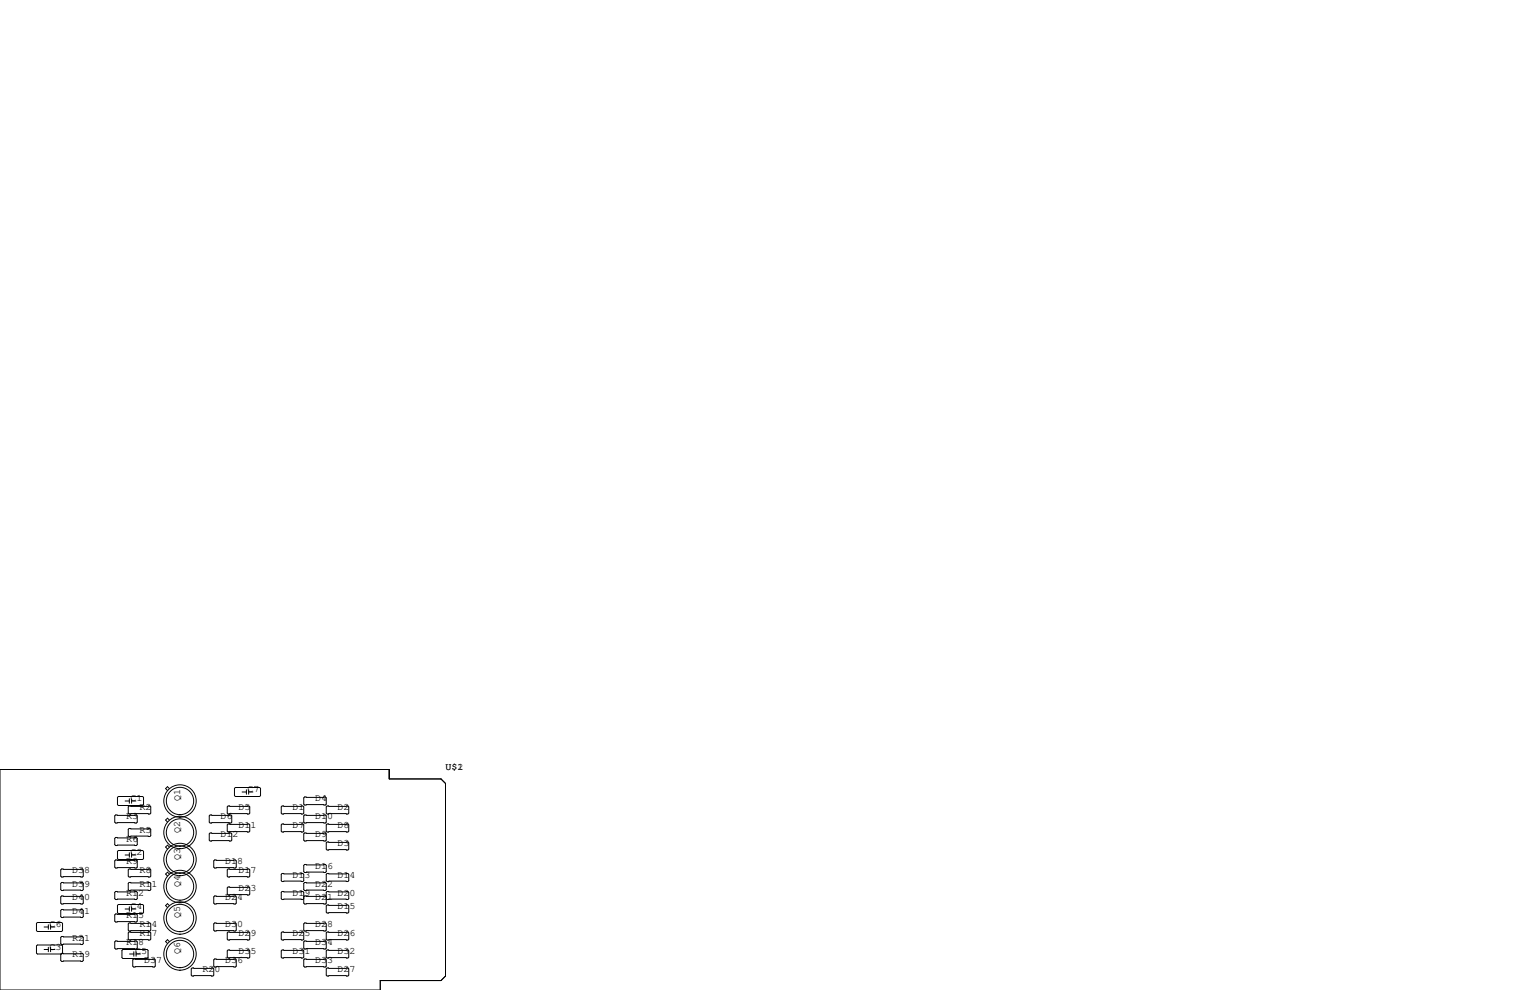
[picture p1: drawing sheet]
<svg xmlns="http://www.w3.org/2000/svg" width="432mm" height="279mm" viewBox="0 0 432 279" stroke-linecap="round" stroke-linejoin="round" font-family="sans-serif">
<g fill="none" stroke="#000" stroke-width=".28">
<path d="M0 217.2h109.9v2.6h14.6l1.2 1.3v54.4l-1.2 1.2h-17.2v2.7h-107.3zM32.6 230h5.9l.2 .3v1.7l-.2 .3h-5.9l-.2-.3v-1.7zM32.6 236.3h5.9l.2 .3v1.8l-.2 .2h-5.9l-.2-.2v-1.8zM33.4 224.8h6.9l.2 .2v2.1l-.2 .2h-6.9l-.3-.2v-2.1zM35.3 226.1h1.2M36.4 227.5h5.9l.2 .2v1.8l-.2 .2h-5.9l-.2-.2v-1.8zM36.4 233.8h5.9l.2 .3v1.7l-.2 .3h-5.9l-.2-.3v-1.7zM36.5 225.4v1.3M37.1 225.4v1.3M37.1 226.1h1.3M47.8 222.6l-.5-.6-.6 .6 .6 .5M47.8 231.4l-.5-.5-.6 .5 .6 .6"/>
<path d="M47.8 239.1l-.5-.6-.6 .6 .6 .5M59.3 230h5.9l.2 .3v1.7l-.2 .3h-5.9l-.2-.3v-1.7zM59.3 235.1h5.9l.2 .2v1.8l-.2 .3h-5.9l-.2-.3v-1.8zM64.4 227.5h5.8l.3 .2v1.8l-.3 .2h-5.8l-.3-.2v-1.8zM64.4 232.5h5.8l.3 .3v1.8l-.3 .2h-5.8l-.3-.2v-1.8zM66.2 222.5l.2-.3h6.9l.2 .3v2l-.2 .3h-6.9l-.2-.3zM68.3 223.5h1.2M69.5 222.9v1.3M70.2 223.5h1.2M70.2 222.9v1.3M79.6 227.5h5.9l.2 .2v1.8l-.2 .2h-5.9l-.2-.2v-1.8zM79.6 232.5h5.9l.2 .3v1.8l-.2 .2h-5.9l-.2-.2v-1.8z"/>
<path d="M86 224.9h5.8l.3 .3v1.7l-.3 .3h-5.8l-.3-.3v-1.7zM86 230h5.8l.3 .3v1.7l-.3 .3h-5.8l-.3-.3v-1.7zM86 235.1h5.8l.3 .2v1.8l-.3 .3h-5.8l-.3-.3v-1.8zM92.3 237.6h5.9l.2 .3v1.7l-.2 .3h-5.9l-.2-.3v-1.7zM92.3 227.5h5.9l.2 .2v1.8l-.2 .2h-5.9l-.2-.2v-1.8zM92.3 232.5h5.9l.2 .3v1.8l-.2 .2h-5.9l-.2-.2v-1.8zM17.4 245.2h5.8l.3 .3v1.8l-.3 .2h-5.8l-.3-.2v-1.8zM17.4 249h5.8l.3 .3v1.8l-.3 .2h-5.8l-.3-.2v-1.8zM17.4 252.9h5.8l.3 .2v1.8l-.3 .2h-5.8l-.3-.2v-1.8zM17.4 256.7h5.8l.3 .2v1.8l-.3 .3h-5.8l-.3-.3v-1.8zM32.6 242.7h5.9l.2 .3v1.7l-.2 .3h-5.9l-.2-.3v-1.7zM32.6 251.6h5.9l.2 .2v1.8l-.2 .3h-5.9l-.2-.3v-1.8z"/>
<path d="M32.6 257.9h5.9l.2 .3v1.8l-.2 .2h-5.9l-.2-.2v-1.8zM33.1 255.5l.3-.2h6.9l.2 .2v2.1l-.2 .2h-6.9l-.3-.2zM33.4 240h6.9l.2 .3v2l-.2 .3h-6.9l-.3-.3v-2zM35.3 241.3h1.2M35.3 256.5h1.2M36.2 245.5l.2-.3h5.9l.2 .3v1.8l-.2 .2h-5.9l-.2-.2zM36.2 249.3l.2-.3h5.9l.2 .3v1.8l-.2 .2h-5.9l-.2-.2zM36.5 240.7v1.2M36.5 255.9v1.3M37.1 240.7v1.2M37.1 255.9v1.3M37.1 241.3h1.3"/>
<path d="M37.1 256.5h1.3M47.8 246.7l-.5-.5-.6 .5 .6 .5M47.8 255.6l-.5-.6-.6 .6 .6 .5M60.3 253.1l.3-.2h5.8l.3 .2v1.8l-.3 .2h-5.8l-.3-.2zM60.6 242.7h5.8l.3 .3v1.7l-.3 .3h-5.8l-.3-.3v-1.7zM64.1 245.5l.3-.3h5.8l.3 .3v1.8l-.3 .2h-5.8l-.3-.2zM64.1 250.6l.3-.3h5.8l.3 .3v1.7l-.3 .3h-5.8l-.3-.3zM79.4 246.8l.2-.3h5.9l.2 .3v1.7l-.2 .3h-5.9l-.2-.3zM85.7 249.3l.3-.3h5.8l.3 .3v1.8l-.3 .2h-5.8l-.3-.2zM85.7 253.6l-.2 .3h-5.9l-.2-.3v-1.8l.2-.2h5.9l.2 .2v3.1l.3 .2h5.8l.3-.2v-3.1l.2-.2h5.9l.2 .2v1.8l-.2 .3h-5.9l-.2-.3M85.7 253.1l.3-.2h5.8l.3 .2M86 244h5.8l.3 .2v1.8l-.3 .3h-5.8l-.3-.3v-1.8z"/>
<path d="M92.1 246.8l.2-.3h5.9l.2 .3v1.7l-.2 .3h-5.9l-.2-.3zM92.1 255.7l.2-.3h5.9l.2 .3v1.7l-.2 .3h-5.9l-.2-.3zM10.3 260.6l.2-.3h6.9l.3 .3v2l-.3 .3h-6.9l-.2-.3zM10.3 267l.2-.3h6.9l.3 .3v2l-.3 .2h-6.9l-.2-.2zM12.4 261.6h1.2M12.4 268h1.2M13.6 261v1.3M13.6 267.3v1.3M14.3 261v1.3M14.3 267.3v1.3M14.3 261.6h1.2M14.3 268h1.2"/>
<path d="M17.1 264.5l.3-.2h5.8l.3 .2v1.8l-.3 .3h-5.8l-.3-.3zM17.1 269.3l.3-.3h5.8l.3 .3v1.8l-.3 .2h-5.8l-.3-.2zM32.6 265.6h5.9l.2 .2v1.8l-.2 .2h-5.9l-.2-.2v-1.8zM34.4 268.2l.3-.2h6.8l.3 .2v2.1l-.3 .2h-6.8l-.3-.2zM36.2 260.7l.2-.2h5.9l.2 .2v1.8l-.2 .3h-5.9l-.2-.3zM36.2 263.3l.2-.3h5.9l.2 .3v1.7l-.2 .3h-5.9l-.2-.3zM36.6 269.2h1.2M37.5 270.9l.2-.3h5.9l.2 .3v1.8l-.2 .2h-5.9l-.2-.2zM37.8 268.6v1.3M38.4 269.2h1.2M38.4 268.6v1.3M47.8 265.7l-.5-.5-.6 .5 .6 .6"/>
<path d="M54 273.4l.2-.2h5.9l.2 .2v1.8l-.2 .3h-5.9l-.2-.3zM60.3 260.7l.3-.2h5.8l.3 .2v1.8l-.3 .3h-5.8l-.3-.3zM60.3 270.9l.3-.3h5.8l.3 .3v1.8l-.3 .2h-5.8l-.3-.2zM64.1 263.3l.3-.3h5.8l.3 .3v1.7l-.3 .3h-5.8l-.3-.3zM64.1 268.4l.3-.3h5.8l.3 .3v1.7l-.3 .3h-5.8l-.3-.3zM79.4 263.3l.2-.3h5.9l.2 .3v1.7l-.2 .3h-5.9l-.2-.3zM79.4 268.4l.2-.3h5.9l.2 .3v1.7l-.2 .3h-5.9l-.2-.3zM85.7 260.7l.3-.2h5.8l.3 .2v1.8l-.3 .3h-5.8l-.3-.3zM85.7 265.8l.3-.2h5.8l.3 .2v1.8l-.3 .2h-5.8l-.3-.2zM85.7 270.9l.3-.3h5.8l.3 .3v1.8l-.3 .2h-5.8l-.3-.2zM92.1 263.3l.2-.3h5.9l.2 .3v1.7l-.2 .3h-5.9l-.2-.3zM92.1 268.4l.2-.3h5.9l.2 .3v1.7l-.2 .3h-5.9l-.2-.3z"/>
<path d="M92.1 273.4l.2-.2h5.9l.2 .2v1.8l-.2 .3h-5.9l-.2-.3z"/>
<circle cx="50.8" cy="234.9" r="4.6"/>
<circle cx="50.8" cy="226.1" r="4.6"/>
<circle cx="50.8" cy="226.1" r="3.9"/>
<circle cx="50.8" cy="234.9" r="3.9"/>
<circle cx="50.8" cy="242.6" r="4.6"/>
<circle cx="50.8" cy="259.1" r="4.6"/>
<circle cx="50.8" cy="250.2" r="4.6"/>
<circle cx="50.8" cy="259.1" r="3.9"/>
<circle cx="50.8" cy="250.2" r="3.9"/>
<circle cx="50.8" cy="242.6" r="3.9"/>
<circle cx="50.8" cy="269.2" r="4.6"/>
<circle cx="50.8" cy="269.2" r="3.9"/>
</g>
<g font-size="2.8">
<text x="125.7" y="217.2">U$1</text>
<text x="129.1" y="217.2">2</text>
<text x="36.8" y="226.1">C1</text>
<text x="50.8" y="226.1" transform="rotate(-90 50.8 226.1)">Q1</text>
<text x="69.8" y="223.5">C7</text>
<text x="88.9" y="226.1">D4</text>
<text x="35.6" y="231.1">R3</text>
<text x="39.4" y="228.6">R2</text>
<text x="62.2" y="231.1">D6</text>
<text x="67.3" y="228.6">D5</text>
<text x="67.3" y="233.7">D11</text>
<text x="82.5" y="228.6">D1</text>
<text x="82.5" y="233.7">D7</text>
<text x="88.9" y="231.1">D10</text>
<text x="95.2" y="228.6">D2</text>
<text x="95.2" y="233.7">D8</text>
<text x="35.6" y="237.5">R6</text>
<text x="39.4" y="234.9">R5</text>
<text x="50.8" y="234.9" transform="rotate(-90 50.8 234.9)">Q2</text>
<text x="62.2" y="236.2">D12</text>
<text x="88.9" y="236.2">D9</text>
<text x="95.2" y="238.8">D3</text>
<text x="35.6" y="243.8">R9</text>
<text x="36.8" y="241.3">C2</text>
<text x="50.8" y="242.6" transform="rotate(-90 50.8 242.6)">Q3</text>
<text x="63.5" y="243.8">D18</text>
<text x="88.9" y="245.1">D16</text>
<text x="20.3" y="246.4">D38</text>
<text x="20.3" y="250.2">D39</text>
<text x="39.4" y="246.4">R8</text>
<text x="39.4" y="250.2">R11</text>
<text x="50.8" y="250.2" transform="rotate(-90 50.8 250.2)">Q4</text>
<text x="67.3" y="246.4">D17</text>
<text x="67.3" y="251.5">D23</text>
<text x="82.5" y="247.6">D13</text>
<text x="88.9" y="250.2">D22</text>
<text x="95.2" y="247.6">D14</text>
<text x="20.3" y="254">D40</text>
<text x="20.3" y="257.8">D41</text>
<text x="35.6" y="252.7">R12</text>
<text x="36.8" y="256.5">C4</text>
<text x="63.5" y="254">D24</text>
<text x="82.5" y="252.7">D19</text>
<text x="88.9" y="254">D21</text>
<text x="95.2" y="256.5">D15</text>
<text x="95.2" y="252.7">D20</text>
<text x="14" y="261.6">C6</text>
<text x="35.6" y="259.1">R15</text>
<text x="39.4" y="261.6">R14</text>
<text x="50.8" y="259.1" transform="rotate(-90 50.8 259.1)">Q5</text>
<text x="63.5" y="261.6">D30</text>
<text x="88.9" y="261.6">D28</text>
<text x="14" y="268">C3</text>
<text x="20.3" y="265.4">R21</text>
<text x="35.6" y="266.7">R18</text>
<text x="38.1" y="269.2">C5</text>
<text x="39.4" y="264.2">R17</text>
<text x="50.8" y="269.2" transform="rotate(-90 50.8 269.2)">Q6</text>
<text x="67.3" y="264.2">D29</text>
<text x="67.3" y="269.2">D35</text>
<text x="82.5" y="264.2">D25</text>
<text x="82.5" y="269.2">D31</text>
<text x="88.9" y="266.7">D34</text>
<text x="95.2" y="264.2">D26</text>
<text x="95.2" y="269.2">D32</text>
<text x="20.3" y="270.2">R19</text>
<text x="40.6" y="271.8">D37</text>
<text x="57.1" y="274.3">R20</text>
<text x="63.5" y="271.8">D36</text>
<text x="88.9" y="271.8">D33</text>
<text x="95.2" y="274.3">D27</text>
</g>
</svg>
